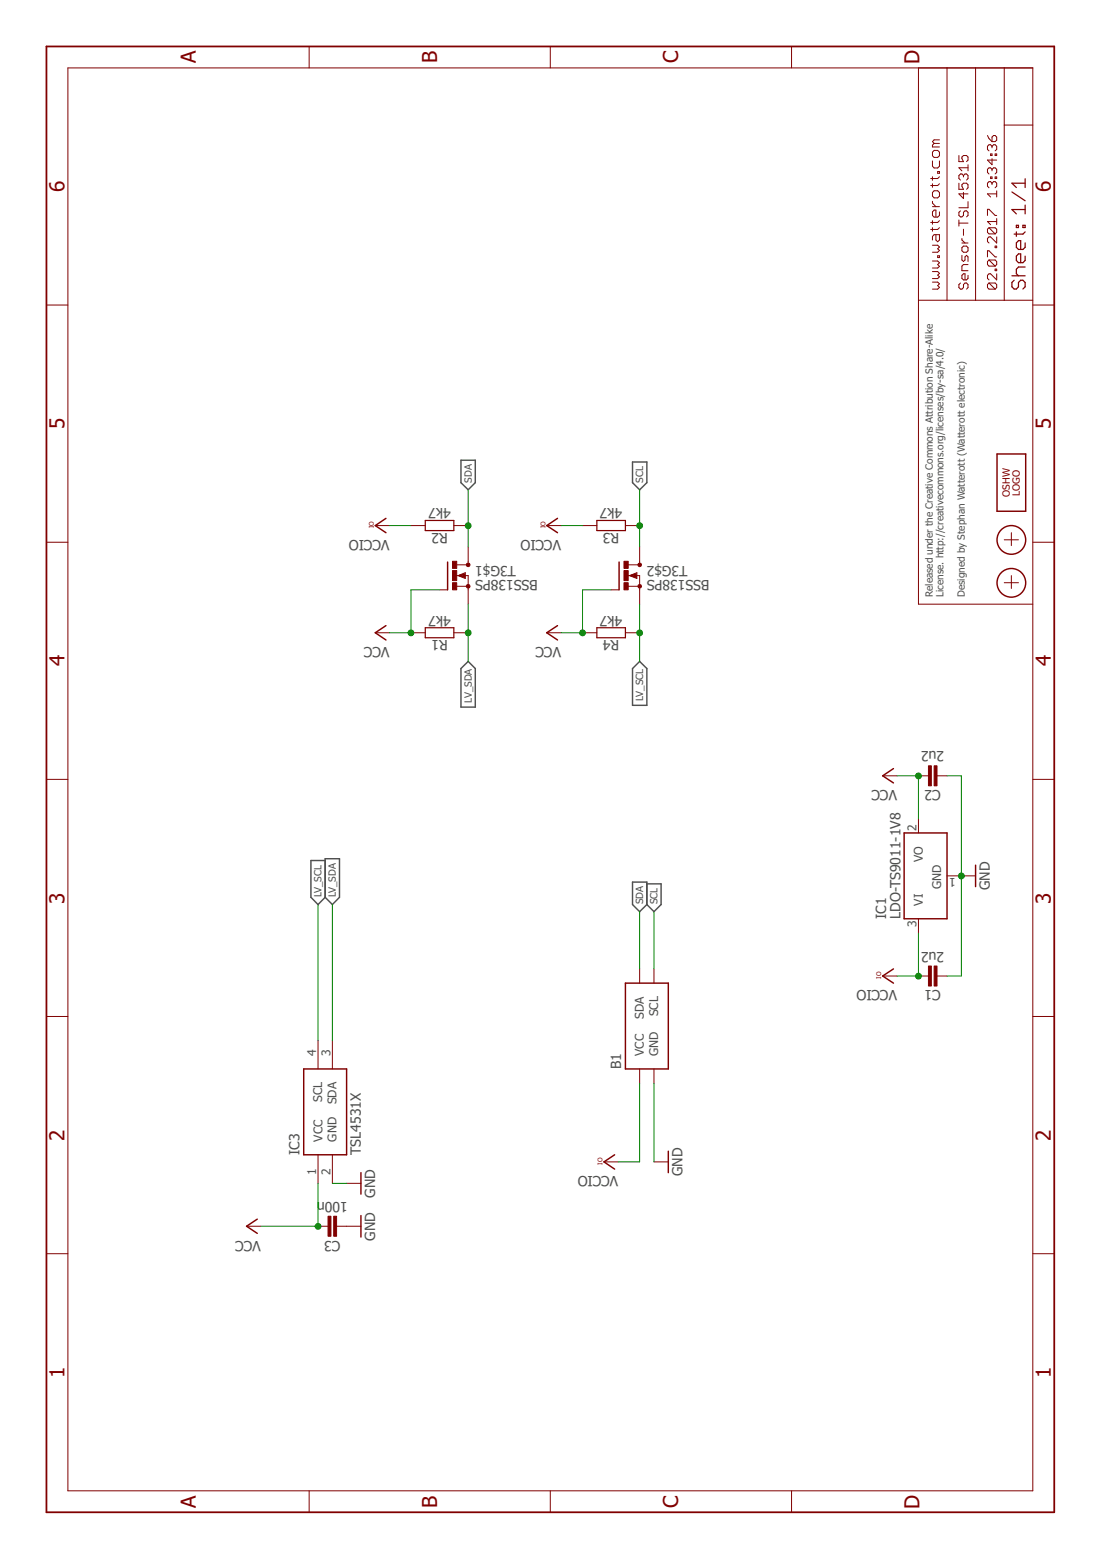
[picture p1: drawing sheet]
<?xml version="1.0" encoding="utf-8"?>
<!DOCTYPE eagle SYSTEM "eagle.dtd">
<eagle version="7.7.0">
<drawing>
<settings>
<setting alwaysvectorfont="no"/>
<setting verticaltext="up"/>
</settings>
<grid distance="0.1" unitdist="inch" unit="inch" style="lines" multiple="1" display="no" altdistance="0.01" altunitdist="inch" altunit="inch"/>
<schematic xreflabel="%F%N/%S.%C%R" xrefpart="/%S.%C%R">
<libraries>
<library name="we-symbol">
<symbols>
<symbol name="PASSER">
<wire x1="-1.016" y1="0" x2="1.27" y2="0" width="0.127" layer="94"/>
<wire x1="0" y1="1.27" x2="0" y2="-1.27" width="0.127" layer="94"/>
<circle x="0" y="0" radius="2.54" width="0.254" layer="94"/>
</symbol>
<symbol name="OSHW_LOGO">
<wire x1="5.08" y1="2.54" x2="5.08" y2="-2.54" width="0.254" layer="94"/>
<wire x1="5.08" y1="-2.54" x2="-5.08" y2="-2.54" width="0.254" layer="94"/>
<wire x1="-5.08" y1="-2.54" x2="-5.08" y2="2.54" width="0.254" layer="94"/>
<wire x1="-5.08" y1="2.54" x2="5.08" y2="2.54" width="0.254" layer="94"/>
<text x="-2.54" y="0.254" size="1.27" layer="94">OSHW</text>
<text x="-2.413" y="-1.524" size="1.27" layer="94">LOGO</text>
</symbol>
<symbol name="A4L-LOC">
<wire x1="256.54" y1="3.81" x2="256.54" y2="8.89" width="0.1016" layer="94"/>
<wire x1="256.54" y1="8.89" x2="256.54" y2="13.97" width="0.1016" layer="94"/>
<wire x1="256.54" y1="13.97" x2="256.54" y2="19.05" width="0.1016" layer="94"/>
<wire x1="256.54" y1="19.05" x2="256.54" y2="24.13" width="0.1016" layer="94"/>
<wire x1="161.29" y1="3.81" x2="161.29" y2="24.13" width="0.1016" layer="94"/>
<wire x1="161.29" y1="24.13" x2="215.265" y2="24.13" width="0.1016" layer="94"/>
<wire x1="215.265" y1="24.13" x2="256.54" y2="24.13" width="0.1016" layer="94"/>
<wire x1="246.38" y1="3.81" x2="246.38" y2="8.89" width="0.1016" layer="94"/>
<wire x1="246.38" y1="8.89" x2="256.54" y2="8.89" width="0.1016" layer="94"/>
<wire x1="246.38" y1="8.89" x2="215.265" y2="8.89" width="0.1016" layer="94"/>
<wire x1="215.265" y1="8.89" x2="215.265" y2="3.81" width="0.1016" layer="94"/>
<wire x1="215.265" y1="8.89" x2="215.265" y2="13.97" width="0.1016" layer="94"/>
<wire x1="215.265" y1="13.97" x2="256.54" y2="13.97" width="0.1016" layer="94"/>
<wire x1="215.265" y1="13.97" x2="215.265" y2="19.05" width="0.1016" layer="94"/>
<wire x1="215.265" y1="19.05" x2="256.54" y2="19.05" width="0.1016" layer="94"/>
<wire x1="215.265" y1="19.05" x2="215.265" y2="24.13" width="0.1016" layer="94"/>
<frame x1="0" y1="0" x2="260.35" y2="179.07" columns="6" rows="4" layer="94"/>
<text x="217.17" y="15.24" size="1.778" layer="94" font="vector">&gt;DRAWING_NAME</text>
<text x="217.17" y="10.16" size="1.778" layer="94" font="vector">&gt;LAST_DATE_TIME</text>
<text x="230.505" y="5.08" size="2.54" layer="94" font="vector">&gt;SHEET</text>
<text x="217.17" y="5.08" size="2.54" layer="94" font="vector">Sheet:</text>
<text x="217.17" y="20.32" size="2.032" layer="94" font="vector">www.watterott.com</text>
</symbol>
</symbols>
<devicesets>
<deviceset name="PASSER" prefix="X">
<gates>
<gate name="X" symbol="PASSER" x="0" y="0"/>
</gates>
<devices>
<device name="-07" package="PASSER_07MM">
<technologies>
<technology name=""/>
</technologies>
</device>
</devices>
</deviceset>
<deviceset name="OSHW_LOGO" prefix="LOGO">
<gates>
<gate name="G$1" symbol="OSHW_LOGO" x="0" y="0"/>
</gates>
<devices>
<device name="X0100" package="OSHW_6X100">
<technologies>
<technology name=""/>
</technologies>
</device>
<device name="X0150" package="OSHW_6X150">
<technologies>
<technology name=""/>
</technologies>
</device>
<device name="X0200" package="OSHW_6X200">
<technologies>
<technology name=""/>
</technologies>
</device>
<device name="X0070" package="OSHW_6X70">
<technologies>
<technology name=""/>
</technologies>
</device>
</devices>
</deviceset>
<deviceset name="FRAME-A4L" prefix="FRAME">
<gates>
<gate name="F" symbol="A4L-LOC" x="0" y="0"/>
</gates>
<devices>
<device name="">
<technologies>
<technology name=""/>
</technologies>
</device>
</devices>
</deviceset>
</devicesets>
</library>
<library name="we-rcl">
<symbols>
<symbol name="CAPACITOR">
<pin name="1" x="-2.54" y="0" visible="off" length="point" direction="pas" swaplevel="1"/>
<pin name="2" x="2.54" y="0" visible="off" length="point" direction="pas" swaplevel="1" rot="R180"/>
<text x="0" y="2.54" size="1.778" layer="95" align="bottom-center">&gt;NAME</text>
<text x="0" y="-2.54" size="1.778" layer="96" align="top-center">&gt;VALUE</text>
<wire x1="-2.54" y1="0" x2="-0.762" y2="0" width="0.1524" layer="94"/>
<wire x1="2.54" y1="0" x2="0.762" y2="0" width="0.1524" layer="94"/>
<rectangle x1="-1.27" y1="-0.254" x2="2.286" y2="0.254" layer="94" rot="R90"/>
<rectangle x1="-2.286" y1="-0.254" x2="1.27" y2="0.254" layer="94" rot="R90"/>
</symbol>
<symbol name="RESISTOR">
<pin name="1" x="-5.08" y="0" visible="off" length="short" direction="pas" swaplevel="1"/>
<pin name="2" x="5.08" y="0" visible="off" length="short" direction="pas" swaplevel="1" rot="R180"/>
<wire x1="-2.54" y1="0.889" x2="2.54" y2="0.889" width="0.2032" layer="94"/>
<wire x1="2.54" y1="0.889" x2="2.54" y2="-0.889" width="0.2032" layer="94"/>
<wire x1="2.54" y1="-0.889" x2="-2.54" y2="-0.889" width="0.2032" layer="94"/>
<wire x1="-2.54" y1="-0.889" x2="-2.54" y2="0.889" width="0.2032" layer="94"/>
<text x="0" y="1.27" size="1.778" layer="95" align="bottom-center">&gt;NAME</text>
<text x="0" y="-1.27" size="1.778" layer="96" align="top-center">&gt;VALUE</text>
</symbol>
</symbols>
<devicesets>
<deviceset name="CAPACITOR" prefix="C" uservalue="yes">
<gates>
<gate name="C" symbol="CAPACITOR" x="0" y="0"/>
</gates>
<devices>
<device name="-C0402" package="R0402">
<connects>
<connect gate="C" pin="1" pad="1"/>
<connect gate="C" pin="2" pad="2"/>
</connects>
<technologies>
<technology name=""/>
</technologies>
</device>
<device name="-C0603" package="R0603">
<connects>
<connect gate="C" pin="1" pad="1"/>
<connect gate="C" pin="2" pad="2"/>
</connects>
<technologies>
<technology name=""/>
</technologies>
</device>
<device name="-C0805" package="R0805">
<connects>
<connect gate="C" pin="1" pad="1"/>
<connect gate="C" pin="2" pad="2"/>
</connects>
<technologies>
<technology name=""/>
</technologies>
</device>
<device name="-C1206" package="R1206">
<connects>
<connect gate="C" pin="1" pad="1"/>
<connect gate="C" pin="2" pad="2"/>
</connects>
<technologies>
<technology name=""/>
</technologies>
</device>
<device name="-C0201" package="R0201">
<connects>
<connect gate="C" pin="1" pad="1"/>
<connect gate="C" pin="2" pad="2"/>
</connects>
<technologies>
<technology name=""/>
</technologies>
</device>
</devices>
</deviceset>
<deviceset name="RESISTOR" prefix="R" uservalue="yes">
<gates>
<gate name="R" symbol="RESISTOR" x="0" y="0"/>
</gates>
<devices>
<device name="-R0603" package="R0603">
<connects>
<connect gate="R" pin="1" pad="1"/>
<connect gate="R" pin="2" pad="2"/>
</connects>
<technologies>
<technology name=""/>
</technologies>
</device>
<device name="-R0805" package="R0805">
<connects>
<connect gate="R" pin="1" pad="1"/>
<connect gate="R" pin="2" pad="2"/>
</connects>
<technologies>
<technology name=""/>
</technologies>
</device>
<device name="-R0402" package="R0402">
<connects>
<connect gate="R" pin="1" pad="1"/>
<connect gate="R" pin="2" pad="2"/>
</connects>
<technologies>
<technology name=""/>
</technologies>
</device>
<device name="-R1206" package="R1206">
<connects>
<connect gate="R" pin="1" pad="1"/>
<connect gate="R" pin="2" pad="2"/>
</connects>
<technologies>
<technology name=""/>
</technologies>
</device>
<device name="-R0201" package="R0201">
<connects>
<connect gate="R" pin="1" pad="1"/>
<connect gate="R" pin="2" pad="2"/>
</connects>
<technologies>
<technology name=""/>
</technologies>
</device>
</devices>
</deviceset>
</devicesets>
</library>
<library name="supply1">
<symbols>
<symbol name="GND">
<wire x1="-1.905" y1="0" x2="1.905" y2="0" width="0.254" layer="94"/>
<text x="-2.54" y="-2.54" size="1.778" layer="96">&gt;VALUE</text>
<pin name="GND" x="0" y="2.54" visible="off" length="short" direction="sup" rot="R270"/>
</symbol>
<symbol name="VCC">
<wire x1="1.27" y1="-1.905" x2="0" y2="0" width="0.254" layer="94"/>
<wire x1="0" y1="0" x2="-1.27" y2="-1.905" width="0.254" layer="94"/>
<text x="-2.54" y="-2.54" size="1.778" layer="96" rot="R90">&gt;VALUE</text>
<pin name="VCC" x="0" y="-2.54" visible="off" length="short" direction="sup" rot="R90"/>
</symbol>
<symbol name="VCCIO">
<wire x1="1.27" y1="-1.905" x2="0" y2="0" width="0.254" layer="94"/>
<wire x1="0" y1="0" x2="-1.27" y2="-1.905" width="0.254" layer="94"/>
<text x="-2.54" y="-2.54" size="1.778" layer="96" rot="R90">&gt;VALUE</text>
<text x="-0.508" y="0.254" size="0.8128" layer="94">IO</text>
<pin name="VCCIO" x="0" y="-2.54" visible="off" length="short" direction="sup" rot="R90"/>
</symbol>
</symbols>
<devicesets>
<deviceset name="GND" prefix="GND">
<gates>
<gate name="1" symbol="GND" x="0" y="0"/>
</gates>
<devices>
<device name="">
<technologies>
<technology name=""/>
</technologies>
</device>
</devices>
</deviceset>
<deviceset name="VCC" prefix="P+">
<gates>
<gate name="VCC" symbol="VCC" x="0" y="0"/>
</gates>
<devices>
<device name="">
<technologies>
<technology name=""/>
</technologies>
</device>
</devices>
</deviceset>
<deviceset name="VCCIO" prefix="VCC">
<gates>
<gate name="G$1" symbol="VCCIO" x="0" y="0"/>
</gates>
<devices>
<device name="">
<technologies>
<technology name=""/>
</technologies>
</device>
</devices>
</deviceset>
</devicesets>
</library>
<library name="we-sensor">
<symbols>
<symbol name="TSL4531X">
<pin name="SCL" x="12.7" y="2.54" length="middle" direction="in" rot="R180"/>
<pin name="GND" x="-12.7" y="0" length="middle" direction="pwr"/>
<pin name="VCC" x="-12.7" y="2.54" length="middle" direction="pwr"/>
<pin name="SDA" x="12.7" y="0" length="middle" direction="out" rot="R180"/>
<wire x1="-7.62" y1="5.08" x2="7.62" y2="5.08" width="0.254" layer="94"/>
<wire x1="7.62" y1="5.08" x2="7.62" y2="-2.54" width="0.254" layer="94"/>
<wire x1="7.62" y1="-2.54" x2="-7.62" y2="-2.54" width="0.254" layer="94"/>
<wire x1="-7.62" y1="-2.54" x2="-7.62" y2="5.08" width="0.254" layer="94"/>
<text x="-7.62" y="7.62" size="1.778" layer="95" align="top-left">&gt;NAME</text>
<text x="-7.62" y="-5.08" size="1.778" layer="96">&gt;VALUE</text>
</symbol>
</symbols>
<devicesets>
<deviceset name="TSL4531X" prefix="IC">
<gates>
<gate name="IC" symbol="TSL4531X" x="0" y="0"/>
</gates>
<devices>
<device name="" package="AMS_CL">
<connects>
<connect gate="IC" pin="GND" pad="2"/>
<connect gate="IC" pin="SCL" pad="4"/>
<connect gate="IC" pin="SDA" pad="3"/>
<connect gate="IC" pin="VCC" pad="1"/>
</connects>
<technologies>
<technology name=""/>
</technologies>
</device>
</devices>
</deviceset>
</devicesets>
</library>
<library name="we-power">
<symbols>
<symbol name="78XX">
<wire x1="-7.62" y1="-5.08" x2="7.62" y2="-5.08" width="0.254" layer="94"/>
<wire x1="7.62" y1="-5.08" x2="7.62" y2="2.54" width="0.254" layer="94"/>
<wire x1="7.62" y1="2.54" x2="-7.62" y2="2.54" width="0.254" layer="94"/>
<wire x1="-7.62" y1="2.54" x2="-7.62" y2="-5.08" width="0.254" layer="94"/>
<text x="-7.62" y="5.715" size="1.778" layer="95">&gt;NAME</text>
<text x="-7.62" y="3.175" size="1.778" layer="96">&gt;VALUE</text>
<text x="-2.286" y="-4.064" size="1.524" layer="95">GND</text>
<pin name="VI" x="-10.16" y="0" length="short" direction="in"/>
<pin name="GND" x="0" y="-7.62" visible="pad" length="short" direction="pas" rot="R90"/>
<pin name="VO" x="10.16" y="0" length="short" direction="pas" rot="R180"/>
</symbol>
</symbols>
<devicesets>
<deviceset name="LDO" prefix="IC">
<gates>
<gate name="A" symbol="78XX" x="0" y="0"/>
</gates>
<devices>
<device name="-TS5204-3V3" package="SOT23">
<connects>
<connect gate="A" pin="GND" pad="3"/>
<connect gate="A" pin="VI" pad="2"/>
<connect gate="A" pin="VO" pad="1"/>
</connects>
<technologies>
<technology name="">
<attribute name="NRND" value="NRND" constant="no"/>
</technology>
</technologies>
</device>
<device name="-TS1117-3V3" package="SOT223">
<connects>
<connect gate="A" pin="GND" pad="1"/>
<connect gate="A" pin="VI" pad="3"/>
<connect gate="A" pin="VO" pad="2 4"/>
</connects>
<technologies>
<technology name=""/>
</technologies>
</device>
<device name="-78MXX" package="SOT252">
<connects>
<connect gate="A" pin="GND" pad="2"/>
<connect gate="A" pin="VI" pad="1"/>
<connect gate="A" pin="VO" pad="3"/>
</connects>
<technologies>
<technology name=""/>
</technologies>
</device>
<device name="-TS1117-5V" package="SOT223">
<connects>
<connect gate="A" pin="GND" pad="1"/>
<connect gate="A" pin="VI" pad="3"/>
<connect gate="A" pin="VO" pad="2 4"/>
</connects>
<technologies>
<technology name=""/>
</technologies>
</device>
<device name="-TS5204-5V" package="SOT23">
<connects>
<connect gate="A" pin="GND" pad="3"/>
<connect gate="A" pin="VI" pad="2"/>
<connect gate="A" pin="VO" pad="1"/>
</connects>
<technologies>
<technology name="">
<attribute name="NRND" value="NRND" constant="no"/>
</technology>
</technologies>
</device>
<device name="-TS9011-5V" package="SOT23">
<connects>
<connect gate="A" pin="GND" pad="1"/>
<connect gate="A" pin="VI" pad="3"/>
<connect gate="A" pin="VO" pad="2"/>
</connects>
<technologies>
<technology name=""/>
</technologies>
</device>
<device name="-TS9011-3V3" package="SOT23">
<connects>
<connect gate="A" pin="GND" pad="1"/>
<connect gate="A" pin="VI" pad="3"/>
<connect gate="A" pin="VO" pad="2"/>
</connects>
<technologies>
<technology name=""/>
</technologies>
</device>
</devices>
</deviceset>
</devicesets>
</library>
<library name="we-transistor">
<symbols>
<symbol name="MOSFET_N-CHN">
<wire x1="-3.6576" y1="2.413" x2="-3.6576" y2="-2.54" width="0.254" layer="94"/>
<wire x1="-3.6576" y1="-2.54" x2="-5.08" y2="-2.54" width="0.1524" layer="94"/>
<wire x1="0" y1="1.905" x2="-2.0066" y2="1.905" width="0.1524" layer="94"/>
<wire x1="0" y1="0" x2="0" y2="-1.905" width="0.1524" layer="94"/>
<wire x1="-2.032" y1="-1.905" x2="0" y2="-1.905" width="0.1524" layer="94"/>
<wire x1="0" y1="2.54" x2="0" y2="1.905" width="0.1524" layer="94"/>
<wire x1="0" y1="-1.905" x2="0" y2="-2.54" width="0.1524" layer="94"/>
<wire x1="-1.397" y1="0" x2="-2.286" y2="0" width="0.1524" layer="94"/>
<wire x1="-1.778" y1="0" x2="-0.508" y2="-0.508" width="0.1524" layer="94"/>
<wire x1="-0.508" y1="-0.508" x2="-0.508" y2="0.508" width="0.1524" layer="94"/>
<wire x1="-0.508" y1="0.508" x2="-1.778" y2="0" width="0.1524" layer="94"/>
<wire x1="-0.635" y1="0" x2="0" y2="0" width="0.1524" layer="94"/>
<wire x1="-0.635" y1="0.254" x2="-1.524" y2="0" width="0.3048" layer="94"/>
<wire x1="-1.524" y1="0" x2="-0.635" y2="-0.254" width="0.3048" layer="94"/>
<wire x1="-0.635" y1="-0.254" x2="-0.635" y2="0" width="0.3048" layer="94"/>
<wire x1="-0.635" y1="0" x2="-0.889" y2="0" width="0.3048" layer="94"/>
<circle x="0" y="-1.905" radius="0.127" width="0.4064" layer="94"/>
<circle x="0" y="1.905" radius="0.127" width="0.4064" layer="94"/>
<text x="1.27" y="0" size="1.778" layer="95">&gt;NAME</text>
<text x="1.27" y="-2.54" size="1.778" layer="96">&gt;VALUE</text>
<rectangle x1="-2.794" y1="-2.54" x2="-2.032" y2="-1.27" layer="94"/>
<rectangle x1="-2.794" y1="1.27" x2="-2.032" y2="2.54" layer="94"/>
<rectangle x1="-2.794" y1="-0.889" x2="-2.032" y2="0.889" layer="94"/>
<pin name="G" x="-5.08" y="-2.54" visible="off" length="point" direction="pas"/>
<pin name="D" x="0" y="5.08" visible="off" length="short" direction="pas" rot="R270"/>
<pin name="S" x="0" y="-5.08" visible="off" length="short" direction="pas" rot="R90"/>
</symbol>
</symbols>
<devicesets>
<deviceset name="BSS138PS" prefix="T">
<gates>
<gate name="G$1" symbol="MOSFET_N-CHN" x="0" y="10.16"/>
<gate name="G$2" symbol="MOSFET_N-CHN" x="0" y="-10.16"/>
</gates>
<devices>
<device name="" package="SOT363">
<connects>
<connect gate="G$1" pin="D" pad="6"/>
<connect gate="G$1" pin="G" pad="2"/>
<connect gate="G$1" pin="S" pad="1"/>
<connect gate="G$2" pin="D" pad="3"/>
<connect gate="G$2" pin="G" pad="5"/>
<connect gate="G$2" pin="S" pad="4"/>
</connects>
<technologies>
<technology name=""/>
</technologies>
</device>
</devices>
</deviceset>
</devicesets>
</library>
<library name="we-board">
<symbols>
<symbol name="SENSEBOX_I2C">
<wire x1="-7.62" y1="2.54" x2="-7.62" y2="-5.08" width="0.254" layer="94"/>
<wire x1="-7.62" y1="-5.08" x2="7.62" y2="-5.08" width="0.254" layer="94"/>
<wire x1="7.62" y1="-5.08" x2="7.62" y2="2.54" width="0.254" layer="94"/>
<wire x1="7.62" y1="2.54" x2="-7.62" y2="2.54" width="0.254" layer="94"/>
<text x="-7.62" y="5.08" size="1.778" layer="95" align="top-left">&gt;NAME</text>
<text x="-7.62" y="-7.62" size="1.778" layer="96">&gt;Value</text>
<pin name="SDA" x="10.16" y="0" visible="pin" length="short" rot="R180"/>
<pin name="SCL" x="10.16" y="-2.54" visible="pin" length="short" rot="R180"/>
<pin name="VCC" x="-10.16" y="0" visible="pin" length="short" direction="pwr"/>
<pin name="GND" x="-10.16" y="-2.54" visible="pin" length="short" direction="pwr"/>
</symbol>
</symbols>
<devicesets>
<deviceset name="SENSEBOX_I2C" prefix="B" uservalue="yes">
<gates>
<gate name="BOARD" symbol="SENSEBOX_I2C" x="0" y="0"/>
</gates>
<devices>
<device name="" package="SENSEBOX_I2C">
<connects>
<connect gate="BOARD" pin="GND" pad="GND"/>
<connect gate="BOARD" pin="SCL" pad="SCL"/>
<connect gate="BOARD" pin="SDA" pad="SDA"/>
<connect gate="BOARD" pin="VCC" pad="VCC"/>
</connects>
<technologies>
<technology name=""/>
</technologies>
</device>
</devices>
</deviceset>
</devicesets>
</library>
</libraries>
<attributes>
</attributes>
<variantdefs>
</variantdefs>
<classes>
<class number="0" name="default" width="0" drill="0">
</class>
</classes>
<parts>
<part name="GND1" library="supply1" deviceset="GND" device=""/>
<part name="P+1" library="supply1" deviceset="VCC" device=""/>
<part name="GND3" library="supply1" deviceset="GND" device=""/>
<part name="GND4" library="supply1" deviceset="GND" device=""/>
<part name="P+3" library="supply1" deviceset="VCC" device=""/>
<part name="X1" library="we-symbol" deviceset="PASSER" device="-07"/>
<part name="X2" library="we-symbol" deviceset="PASSER" device="-07"/>
<part name="LOGO2" library="we-symbol" deviceset="OSHW_LOGO" device="X0070"/>
<part name="IC1" library="we-power" deviceset="LDO" device="-TS9011-3V3" value="LDO-TS9011-1V8"/>
<part name="C1" library="we-rcl" deviceset="CAPACITOR" device="-C0402" value="2u2"/>
<part name="C2" library="we-rcl" deviceset="CAPACITOR" device="-C0402" value="2u2"/>
<part name="C3" library="we-rcl" deviceset="CAPACITOR" device="-C0402" value="100n"/>
<part name="R2" library="we-rcl" deviceset="RESISTOR" device="-R0402" value="4k7"/>
<part name="R1" library="we-rcl" deviceset="RESISTOR" device="-R0402" value="4k7"/>
<part name="VCC1" library="supply1" deviceset="VCCIO" device=""/>
<part name="P+5" library="supply1" deviceset="VCC" device=""/>
<part name="R3" library="we-rcl" deviceset="RESISTOR" device="-R0402" value="4k7"/>
<part name="R4" library="we-rcl" deviceset="RESISTOR" device="-R0402" value="4k7"/>
<part name="VCC2" library="supply1" deviceset="VCCIO" device=""/>
<part name="VCC3" library="supply1" deviceset="VCCIO" device=""/>
<part name="GND5" library="supply1" deviceset="GND" device=""/>
<part name="P+6" library="supply1" deviceset="VCC" device=""/>
<part name="VCC4" library="supply1" deviceset="VCCIO" device=""/>
<part name="T3" library="we-transistor" deviceset="BSS138PS" device=""/>
<part name="B1" library="we-board" deviceset="SENSEBOX_I2C" device=""/>
<part name="IC3" library="we-sensor" deviceset="TSL4531X" device=""/>
<part name="FRAME1" library="we-symbol" deviceset="FRAME-A4L" device=""/>
</parts>
<sheets>
<sheet>
<plain>
<text x="162.56" y="22.86" size="1.27" layer="95" align="top-left">Released under the Creative Commons Attribution Share-Alike 
License. http://creativecommons.org/licenses/by-sa/4.0/

Designed by Stephan Watterott (Watterott electronic)</text>
</plain>
<instances>
<instance part="GND1" gate="1" x="58.42" y="123.19"/>
<instance part="P+1" gate="VCC" x="156.21" y="120.65"/>
<instance part="GND3" gate="1" x="50.8" y="123.19"/>
<instance part="GND4" gate="1" x="62.23" y="68.58"/>
<instance part="P+3" gate="VCC" x="50.8" y="143.51"/>
<instance part="X1" gate="X" x="165.1" y="7.62"/>
<instance part="X2" gate="X" x="172.72" y="7.62"/>
<instance part="LOGO2" gate="G$1" x="182.88" y="7.62"/>
<instance part="IC1" gate="A" x="113.03" y="24.13"/>
<instance part="C1" gate="C" x="95.25" y="21.59" rot="R90"/>
<instance part="C2" gate="C" x="130.81" y="21.59" rot="R90"/>
<instance part="C3" gate="C" x="50.8" y="128.27" rot="R90"/>
<instance part="R2" gate="R" x="175.26" y="109.22" rot="R90"/>
<instance part="R1" gate="R" x="156.21" y="109.22" rot="R90"/>
<instance part="VCC1" gate="G$1" x="175.26" y="120.65"/>
<instance part="P+5" gate="VCC" x="156.21" y="90.17"/>
<instance part="R3" gate="R" x="175.26" y="78.74" rot="R90"/>
<instance part="R4" gate="R" x="156.21" y="78.74" rot="R90"/>
<instance part="VCC2" gate="G$1" x="175.26" y="90.17"/>
<instance part="VCC3" gate="G$1" x="62.23" y="80.01"/>
<instance part="GND5" gate="1" x="113.03" y="13.97"/>
<instance part="P+6" gate="VCC" x="130.81" y="30.48"/>
<instance part="VCC4" gate="G$1" x="95.25" y="30.48"/>
<instance part="T3" gate="G$1" x="166.37" y="104.14" rot="R270"/>
<instance part="T3" gate="G$2" x="166.37" y="73.66" rot="R270"/>
<instance part="B1" gate="BOARD" x="86.36" y="73.66"/>
<instance part="IC3" gate="IC" x="71.12" y="128.27"/>
<instance part="FRAME1" gate="F" x="0" y="0"/>
</instances>
<busses>
</busses>
<nets>
<net name="GND" class="0">
<segment>
<pinref part="GND3" gate="1" pin="GND"/>
<pinref part="C3" gate="C" pin="1"/>
</segment>
<segment>
<pinref part="GND4" gate="1" pin="GND"/>
<wire x1="76.2" y1="71.12" x2="62.23" y2="71.12" width="0.1524" layer="91"/>
<pinref part="B1" gate="BOARD" pin="GND"/>
</segment>
<segment>
<pinref part="GND1" gate="1" pin="GND"/>
<wire x1="58.42" y1="125.73" x2="58.42" y2="128.27" width="0.1524" layer="91"/>
<pinref part="IC3" gate="IC" pin="GND"/>
</segment>
<segment>
<pinref part="IC1" gate="A" pin="GND"/>
<pinref part="C1" gate="C" pin="1"/>
<wire x1="113.03" y1="16.51" x2="95.25" y2="16.51" width="0.1524" layer="91"/>
<wire x1="95.25" y1="16.51" x2="95.25" y2="19.05" width="0.1524" layer="91"/>
<pinref part="C2" gate="C" pin="1"/>
<wire x1="113.03" y1="16.51" x2="130.81" y2="16.51" width="0.1524" layer="91"/>
<wire x1="130.81" y1="16.51" x2="130.81" y2="19.05" width="0.1524" layer="91"/>
<junction x="113.03" y="16.51"/>
<pinref part="GND5" gate="1" pin="GND"/>
</segment>
</net>
<net name="SCL" class="0">
<segment>
<label x="106.68" y="71.12" size="1.27" layer="95" xref="yes"/>
<wire x1="96.52" y1="71.12" x2="106.68" y2="71.12" width="0.1524" layer="91"/>
<pinref part="B1" gate="BOARD" pin="SCL"/>
</segment>
<segment>
<wire x1="181.61" y1="73.66" x2="175.26" y2="73.66" width="0.1524" layer="91"/>
<label x="181.61" y="73.66" size="1.27" layer="95" xref="yes"/>
<pinref part="R3" gate="R" pin="1"/>
<wire x1="175.26" y1="73.66" x2="171.45" y2="73.66" width="0.1524" layer="91"/>
<junction x="175.26" y="73.66"/>
<pinref part="T3" gate="G$2" pin="D"/>
</segment>
</net>
<net name="SDA" class="0">
<segment>
<label x="106.68" y="73.66" size="1.27" layer="95" xref="yes"/>
<wire x1="96.52" y1="73.66" x2="106.68" y2="73.66" width="0.1524" layer="91"/>
<pinref part="B1" gate="BOARD" pin="SDA"/>
</segment>
<segment>
<wire x1="181.61" y1="104.14" x2="175.26" y2="104.14" width="0.1524" layer="91"/>
<label x="181.61" y="104.14" size="1.27" layer="95" xref="yes"/>
<pinref part="R2" gate="R" pin="1"/>
<wire x1="175.26" y1="104.14" x2="171.45" y2="104.14" width="0.1524" layer="91"/>
<junction x="175.26" y="104.14"/>
<pinref part="T3" gate="G$1" pin="D"/>
</segment>
</net>
<net name="VCC" class="0">
<segment>
<wire x1="58.42" y1="130.81" x2="50.8" y2="130.81" width="0.1524" layer="91"/>
<pinref part="C3" gate="C" pin="2"/>
<pinref part="P+3" gate="VCC" pin="VCC"/>
<wire x1="50.8" y1="130.81" x2="50.8" y2="140.97" width="0.1524" layer="91"/>
<junction x="50.8" y="130.81"/>
<pinref part="IC3" gate="IC" pin="VCC"/>
</segment>
<segment>
<pinref part="R1" gate="R" pin="2"/>
<wire x1="156.21" y1="114.3" x2="163.83" y2="114.3" width="0.1524" layer="91"/>
<wire x1="163.83" y1="114.3" x2="163.83" y2="109.22" width="0.1524" layer="91"/>
<pinref part="P+1" gate="VCC" pin="VCC"/>
<wire x1="156.21" y1="114.3" x2="156.21" y2="118.11" width="0.1524" layer="91"/>
<junction x="156.21" y="114.3"/>
<pinref part="T3" gate="G$1" pin="G"/>
</segment>
<segment>
<pinref part="R4" gate="R" pin="2"/>
<wire x1="156.21" y1="83.82" x2="163.83" y2="83.82" width="0.1524" layer="91"/>
<wire x1="163.83" y1="83.82" x2="163.83" y2="78.74" width="0.1524" layer="91"/>
<pinref part="P+5" gate="VCC" pin="VCC"/>
<wire x1="156.21" y1="83.82" x2="156.21" y2="87.63" width="0.1524" layer="91"/>
<junction x="156.21" y="83.82"/>
<pinref part="T3" gate="G$2" pin="G"/>
</segment>
<segment>
<pinref part="IC1" gate="A" pin="VO"/>
<pinref part="C2" gate="C" pin="2"/>
<wire x1="123.19" y1="24.13" x2="130.81" y2="24.13" width="0.1524" layer="91"/>
<pinref part="P+6" gate="VCC" pin="VCC"/>
<wire x1="130.81" y1="24.13" x2="130.81" y2="27.94" width="0.1524" layer="91"/>
<junction x="130.81" y="24.13"/>
</segment>
</net>
<net name="LV_SDA" class="0">
<segment>
<wire x1="161.29" y1="104.14" x2="156.21" y2="104.14" width="0.1524" layer="91"/>
<wire x1="151.13" y1="104.14" x2="156.21" y2="104.14" width="0.1524" layer="91"/>
<label x="151.13" y="104.14" size="1.27" layer="95" rot="R180" xref="yes"/>
<pinref part="R1" gate="R" pin="1"/>
<junction x="156.21" y="104.14"/>
<pinref part="T3" gate="G$1" pin="S"/>
</segment>
<segment>
<wire x1="83.82" y1="128.27" x2="107.95" y2="128.27" width="0.1524" layer="91"/>
<label x="107.95" y="128.27" size="1.27" layer="95" xref="yes"/>
<pinref part="IC3" gate="IC" pin="SDA"/>
</segment>
</net>
<net name="VCCIO" class="0">
<segment>
<pinref part="R2" gate="R" pin="2"/>
<pinref part="VCC1" gate="G$1" pin="VCCIO"/>
<wire x1="175.26" y1="118.11" x2="175.26" y2="114.3" width="0.1524" layer="91"/>
</segment>
<segment>
<pinref part="R3" gate="R" pin="2"/>
<pinref part="VCC2" gate="G$1" pin="VCCIO"/>
<wire x1="175.26" y1="87.63" x2="175.26" y2="83.82" width="0.1524" layer="91"/>
</segment>
<segment>
<wire x1="76.2" y1="73.66" x2="62.23" y2="73.66" width="0.1524" layer="91"/>
<wire x1="62.23" y1="73.66" x2="62.23" y2="77.47" width="0.1524" layer="91"/>
<pinref part="VCC3" gate="G$1" pin="VCCIO"/>
<pinref part="B1" gate="BOARD" pin="VCC"/>
</segment>
<segment>
<pinref part="IC1" gate="A" pin="VI"/>
<pinref part="C1" gate="C" pin="2"/>
<wire x1="102.87" y1="24.13" x2="95.25" y2="24.13" width="0.1524" layer="91"/>
<pinref part="VCC4" gate="G$1" pin="VCCIO"/>
<wire x1="95.25" y1="24.13" x2="95.25" y2="27.94" width="0.1524" layer="91"/>
<junction x="95.25" y="24.13"/>
</segment>
</net>
<net name="LV_SCL" class="0">
<segment>
<wire x1="161.29" y1="73.66" x2="156.21" y2="73.66" width="0.1524" layer="91"/>
<wire x1="151.13" y1="73.66" x2="156.21" y2="73.66" width="0.1524" layer="91"/>
<label x="151.13" y="73.66" size="1.27" layer="95" rot="R180" xref="yes"/>
<pinref part="R4" gate="R" pin="1"/>
<junction x="156.21" y="73.66"/>
<pinref part="T3" gate="G$2" pin="S"/>
</segment>
<segment>
<wire x1="83.82" y1="130.81" x2="107.95" y2="130.81" width="0.1524" layer="91"/>
<label x="107.95" y="130.81" size="1.27" layer="95" xref="yes"/>
<pinref part="IC3" gate="IC" pin="SCL"/>
</segment>
</net>
</nets>
</sheet>
</sheets>
</schematic>
</drawing>
<compatibility>
<note version="6.3" minversion="6.2.2" severity="warning">
Since Version 6.2.2 text objects can contain more than one line,
which will not be processed correctly with this version.
</note>
</compatibility>
</eagle>
